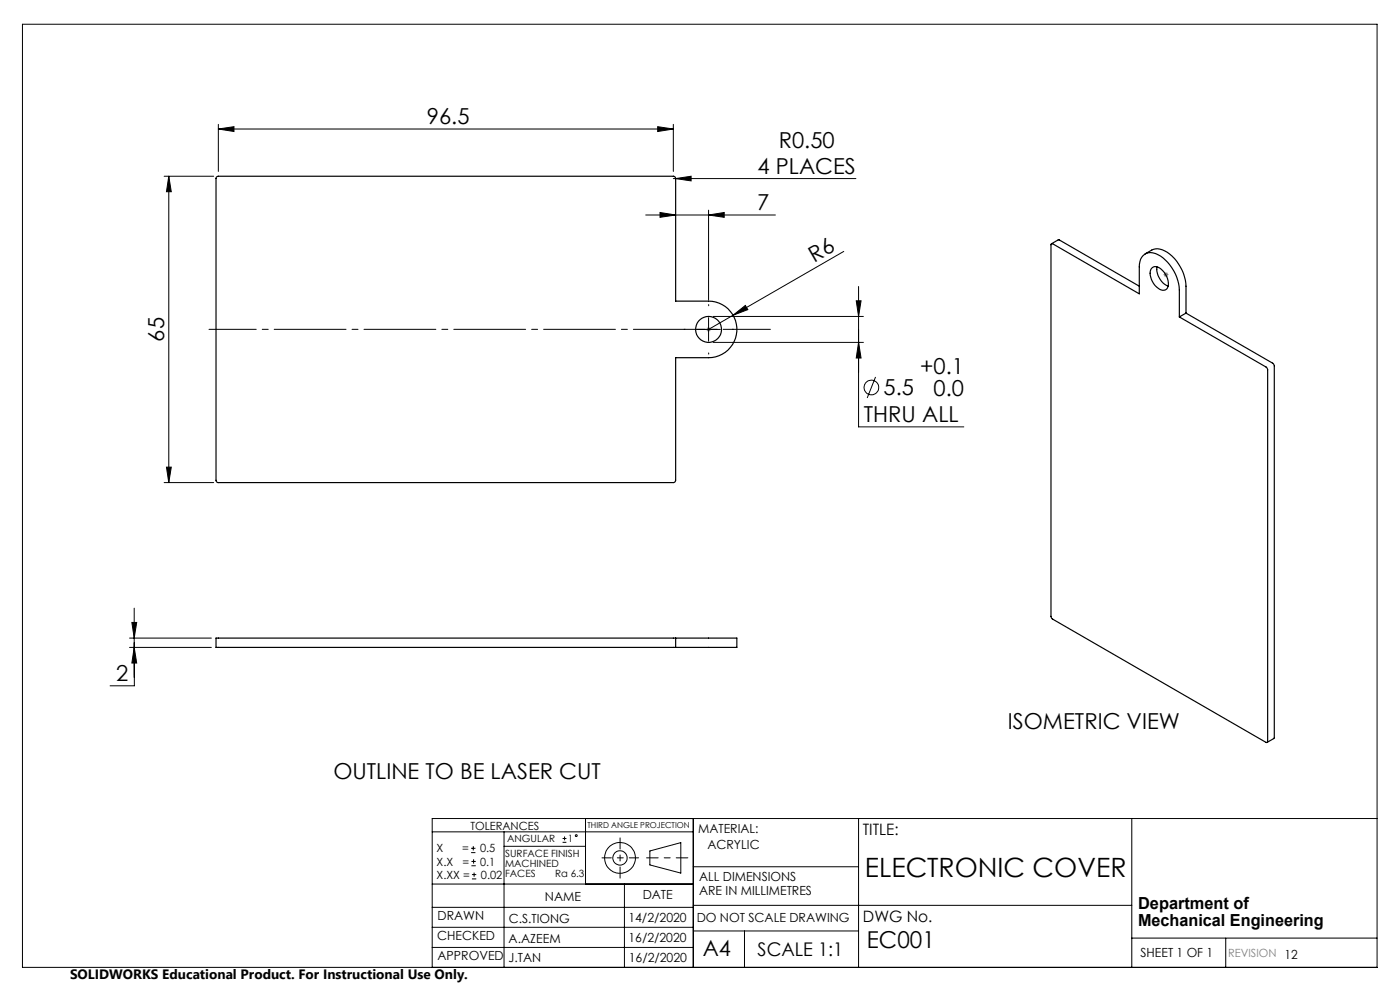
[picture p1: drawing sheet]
<svg xmlns="http://www.w3.org/2000/svg" width="297mm" height="210mm" viewBox="0 0 297 210" stroke-linecap="round" stroke-linejoin="round" font-family="sans-serif">
<g fill="none" stroke="#000" stroke-width=".21">
<path d="M4.8 5.1h287.3v200.1h-287.3zM34.8 37.4h10.5M35.8 37.4l.5 3.3h-1zM35.8 37.4v65M46.3 27.4l3.3-.5v1zM46.3 26.4v10M46.3 27.4h96.5M139.5 26.9l3.3 .5-3.3 .5zM142.8 37.9h38.8M142.8 26.4v10M143.3 37.9l3.3-.5v1zM137 45.6h27.5"/>
<path d="M140 45.1l3.3 .5-3.3 .5zM150.3 45.6l3.3-.5v1zM150.3 44.6v19M179 53.3l-23.5 13.6M147.8 69.9h5M150.3 67.4v5M151.3 67.1h31.9M151.3 72.6h31.9M155.5 66.9l2.6-2.1 .5 .9zM155.5 66.9l-5.2 3M181.6 63.8h1.1l-.6 3.3zM182.1 72.6l.6 3.3h-1.1z"/>
<path d="M182.1 60.8v29.7h22.4M185.7 80l-1.7 4.4M35.3 99.1h1l-.5 3.3zM34.8 102.4h10.5M27.5 137.3h17.3M27.5 135.4h17.3M28 132h1l-.5 3.4zM28.5 137.3l.5 3.3h-1zM28.5 129v14.7M28.5 136.3v9.2h-5.1M91.7 176.5h55.4M99.9 179.9h1"/>
<path d="M100.4 179.5v.9M106.9 176.5v28.7M106.9 179.5h17.3M119.3 178.7h.9M119.3 177.9h.9M119.8 177.4v.9M124.2 173.6v13.9M147.1 173.6v31.6M182.1 173.6v31.6M240.1 173.6v31.6M292.1 173.6h-200.4v31.6M91.7 196.7h55.4"/>
<path d="M91.7 192.5h55.4M91.7 187.5h55.4M99.9 180.9h1M100 183.6h.9M100 182.7h.9M100.1 186.4h.9M100.1 185.5h.9M100.5 182.3v.9M100.6 185.1v.9M132.5 187.5v17.7M137.9 180.5l6.5-1.8v6.5l-6.5-1.7zM147.1 183.9h35"/>
<path d="M147.1 197.5h35M147.1 192h93M157.9 197.5v7.7M240.1 199h52M260 199v6.2M91.7 201h55.4"/>
<circle cx="184.8" cy="82.2" r="1.56"/>
<circle cx="122.2" cy="177.3" r=".2"/>
<circle cx="131.5" cy="182" r="1.52"/>
<circle cx="131.5" cy="182" r="3.3"/>
</g>
<path d="M145.9 182h-8.7" fill="none" stroke="#000" stroke-width=".21" stroke-dasharray="15.2 1.3 1.3 1.3" stroke-dashoffset="12.8"/>
<path d="M131.5 177.7v8.6" fill="none" stroke="#000" stroke-width=".21" stroke-dasharray="15.2 1.3 1.3 1.3" stroke-dashoffset="12.9"/>
<path d="M127.7 182h7.8" fill="none" stroke="#000" stroke-width=".21" stroke-dasharray="15.2 1.3 1.3 1.3" stroke-dashoffset="13.3"/>
<path d="M246.8 58.2h1.1M247 57.9l.7 .7M247.3 57.7v1.1M247.7 57.9l-.7 .7M149.8 69.9h1M150 69.5l.7 .7M150.3 69.4v1M150.7 69.5l-.7 .7" fill="none" stroke="#808080" stroke-width=".21"/>
<path d="M44.3 69.9h119.1" fill="none" stroke="#000" stroke-width=".21" stroke-dasharray="15.2 1.3 1.3 1.3" stroke-dashoffset="5.2"/>
<path d="M145.3 69.9h-.2M150.3 64.9v-.3M150.3 74.9v.2M155.3 69.9h.3" fill="none" stroke="#000" stroke-width=".21" stroke-dasharray="15.2 1.3 1.3 1.3"/>
<g fill="#000">
<path d="M143.3 37.9l3.3-.5v1zM155.5 66.9l2.6-2.1 .5 .9z"/>
<path d="M35.8 37.4l.5 3.3h-1zM35.3 99.1h1l-.5 3.3z"/>
<path d="M139.5 26.9l3.3 .5-3.3 .5zM46.3 27.4l3.3-.5v1zM150.3 45.6l3.3-.5v1zM140 45.1l3.3 .5-3.3 .5z"/>
<path d="M181.6 63.8h1.1l-.6 3.3zM182.1 72.6l.6 3.3h-1.1zM28.5 137.3l.5 3.3h-1zM28 132h1l-.5 3.4z"/>
</g>
<g fill="none" stroke="#000" stroke-width=".25">
<path d="M45.9 37.6l.3-.2h96.7l.3 .1 .1 .4v26h7a6 6 0 0 1 6 6 6 6 0 0 1-6 6h-7v26l-.1 .3-.3 .2h-96.7l-.4-.4zM223 51.7h.3l18.4 10.6v-5.7a2.61 2.61 0 0 1 2.4-3 7.2 7.2 0 0 1 5.3 4.6l.8 2.7v6.3l18.4 10.7 .3 .5v78.9l-.2 .2-45.6-26.4zM223.1 51.7l1.5-.8 17.1 9.8M242.9 53.9a3.7 3.7 0 0 1 3.1-1.1 8.4 8.4 0 0 1 5.5 6.6l.1 1.3v5.7M244.5 56.8a2 2 0 0 1 2.5 1 3.2 3.2 0 0 1 .5 3.5l-.2 .2a2.31 2.31 0 0 1-2.6-1.4 2.78 2.78 0 0 1-.2-3.3zM245.5 56.6a4 4 0 0 0 2.3 4.1M251.6 66.4l18.5 10.7 .2 .5v78.9l-1.5 1M251.6 66.4l-1.4 .8M143.3 135.4h-97.5v1.9h97.5M143.3 135.4h13v1.9h-13M143.3 135.4v1.9"/>
<circle cx="150.3" cy="69.9" r="2.76"/>
</g>
<text font-size="5.6" x="183.5" y="186">ELECTRONIC COVER</text>
<text font-size="4.9" x="183.9" y="201">EC001</text>
<g font-size="4.7">
<text x="90.6" y="26.3">96.5</text>
<text x="165.2" y="31.4">R0.50</text>
<text x="160.7" y="36.9">4 PLACES</text>
<text x="160.6" y="44.6">7</text>
<text x="172.7" y="55.8" transform="rotate(-30 172.7 55.8)">R6</text>
<text x="34.8" y="72.4" transform="rotate(-90 34.8 72.4)">65</text>
<text x="187.4" y="83.9">5.5</text>
<text x="195.2" y="79.4">+0.1</text>
<text x="198" y="83.9">0.0</text>
<text x="183.3" y="89.5">THRU ALL</text>
<text x="24.6" y="144.5">2</text>
<text x="213.8" y="154.5">ISOMETRIC VIEW</text>
<text x="70.7" y="165.3">OUTLINE TO BE LASER CUT</text>
<text x="149.1" y="202.9">A4</text>
</g>
<text font-size="4" x="160.7" y="202.8">SCALE 1:1</text>
<g font-size="3.5">
<text x="241.4" y="192.8">Department of</text>
<text x="241.4" y="196.3">Mechanical Engineering</text>
</g>
<g font-size="3.3">
<text x="183" y="177.2">TITLE:</text>
<text x="183.1" y="195.7">DWG No.</text>
</g>
<text font-size="2.9" x="14.9" y="207.6">SOLIDWORKS Educational Product. For Instructional Use Only.</text>
<g font-size="2.7">
<text x="148.1" y="176.7">MATERIAL:</text>
<text x="150.1" y="180.1">ACRYLIC</text>
<text x="115.6" y="191">NAME</text>
<text x="136.3" y="190.8">DATE</text>
<text x="148.3" y="186.8">ALL DIMENSIONS</text>
<text x="148.3" y="189.8">ARE IN MILLIMETRES</text>
<text x="92.8" y="195.2">DRAWN</text>
<text x="107.9" y="195.7">C.S.TIONG</text>
<text x="133.3" y="195.6">14/2/2020</text>
<text x="147.8" y="195.7">DO NOT SCALE DRAWING</text>
<text x="92.8" y="199.3">CHECKED</text>
<text x="92.8" y="203.6">APPROVED</text>
<text x="107.9" y="199.9">A.AZEEM</text>
<text x="133.3" y="199.8">16/2/2020</text>
<text x="242" y="203">SHEET 1 OF 1</text>
<text x="107.9" y="204.1">J.TAN</text>
<text x="133.4" y="204">16/2/2020</text>
</g>
<g font-size="2.4">
<text x="99.8" y="176">TOLERANCES</text>
<text x="92.6" y="180.8">X</text>
<text x="92.6" y="183.6">X.X</text>
<text x="98" y="180.8">=</text>
<text x="98.1" y="183.6">=</text>
<text x="101.8" y="180.8">0.5</text>
<text x="101.9" y="183.6">0.1</text>
<text x="92.6" y="186.4">X.XX =</text>
<text x="102" y="186.4">0.02</text>
</g>
<text font-size="2.4" fill="#808080" x="260.6" y="203">REVISION 12</text>
<g font-size="2.1">
<text x="107.6" y="178.6">ANGULAR</text>
<text x="120.5" y="178.6">1</text>
<text x="107.2" y="181.8">SURFACE FINISH</text>
<text x="107.2" y="183.9">MACHINED</text>
<text x="107.2" y="186">FACES</text>
<text x="117.8" y="186">Ra 6.3</text>
</g>
<text font-size="1.7" x="124.6" y="175.7">THIRD ANGLE PROJECTION</text>
</svg>
